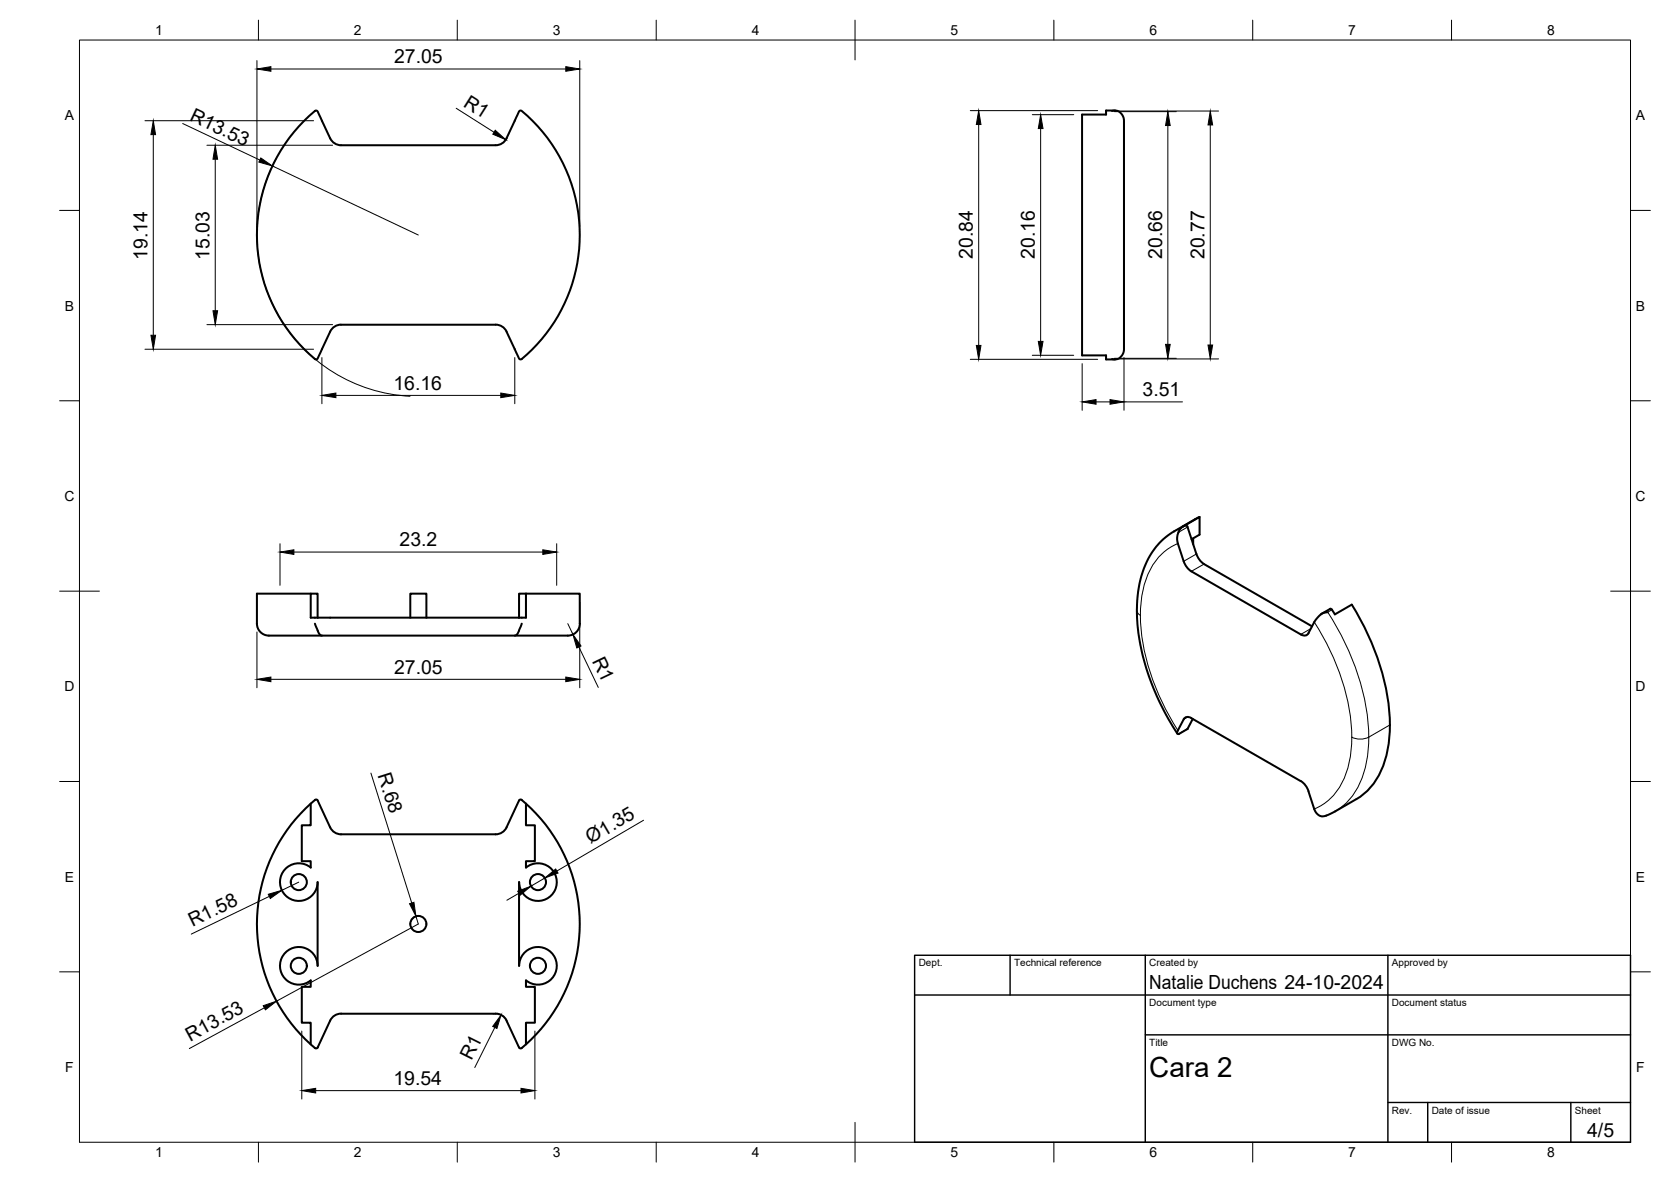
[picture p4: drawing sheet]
<svg xmlns="http://www.w3.org/2000/svg" width="420mm" height="297mm" viewBox="0 0 420 297" stroke-linecap="round" stroke-linejoin="round" font-family="sans-serif">
<!-- layer: Visible -->
<g fill="none" stroke="#000" stroke-width=".51">
<path d="M76.4 30.4l2.9-2.6a.63 .63 0 0 1 .8 .7l2.9 6.3a3 3 0 0 0 2.7 1.7h38.9a2.98 2.98 0 0 0 2.8-1.7l2.6-5.8a1.37 1.37 0 0 1 .9-1.2 40.3 40.3 0 0 1 0 62.5 1 1 0 0 1-.7-1l-2.8-6a2.95 2.95 0 0 0-2.8-1.7h-38.8a3 3 0 0 0-2.8 1.7l-2.7 5.8a1.37 1.37 0 0 1-.8 1.2 40.5 40.5 0 0 1-3.1-59.9zM279.6 27.9a2.32 2.32 0 0 1 3 2.4v57.5a2.32 2.32 0 0 1-3 2.4M280.4 27.8h-2.3v1h-6v60.5h6v1h2.3M297.1 132.7a4 4 0 0 0-.9 3.9l1.6 5 1.4 1.7 27.9 16.1a1.32 1.32 0 0 0 1.9-.3l1.5-2.8a4 4 0 0 1 3.3-2.5M297.4 132.3l.9-.3 .3 .4M297.4 132.4l4.2-2.5v4.5l-2 1.1M298.6 132.4l2.2 6.8M300 135.3v1.5M300.5 130.5l-5.3 3a19.8 19.8 0 0 0-9 15.2 51.1 51.1 0 0 0 6 29.1l3.8 6.5M300.8 139.2l.8 1.5 1.2 1 27.1 15.7M301.6 129.9l-1.1 .6M78.1 149.2h-13.5v7.5a3.4 3.4 0 0 0 4.1 3h73a3.4 3.4 0 0 0 4.1-3v-7.5h-13.6"/>
<path d="M79.2 156.7l.6 1.6a1.76 1.76 0 0 0 1.1 1.4M79.9 155.2v-6h-1.8v6h52.4M103.2 155.2v-6h4v6M131.2 156.7l-.6 1.6a1.76 1.76 0 0 1-1.2 1.4M132.2 149.2h-1.7v6M132.2 149.2v6h-1.7M334.9 153.2l.7 1.2M334.9 153.2l-.4-.2-2.2 1.2M335.6 154.4l4.3-2.4a59.9 59.9 0 0 1 9.6 30.2 22.9 22.9 0 0 1-5.5 16.3 28.5 28.5 0 0 1-8.3 5.4 6.1 6.1 0 0 1-3.5 1.2 2.65 2.65 0 0 1-1.7-1.8l-1.7-5-1.3-1.7-27.9-16.1M298.6 183.2h.1M299.6 180.5a1.32 1.32 0 0 0-2 .3l-1.4 2.8a.47 .47 0 0 0-.3 .5 .47 .47 0 0 0 .5 .4l2.1-1.3M299.9 180.7l-1.3 2.5"/>
<path d="M78.1 202v5.4h-2.2v9h2.2v1.6a4.7 4.7 0 0 0-7.2 1.6 4.7 4.7 0 0 0 3.2 6.7 4.7 4.7 0 0 0 5.8-4.6M79.9 201.2l3.1 6.7a3 3 0 0 0 2.7 1.8h38.9a3 3 0 0 0 2.8-1.8l3.1-6.7M79.9 201.2a.45 .45 0 0 0-.7-.2 40.5 40.5 0 0 0 .2 62.5l.5-.3 3.1-6.7a3 3 0 0 1 2.8-1.8M130.5 201.2l.5-.3a40.5 40.5 0 0 1 0 62.6l-.5-.3-3.1-6.7a2.96 2.96 0 0 0-2.8-1.8M132.2 202v5.4h2.3v9h-2.3l.1 1.6a4.7 4.7 0 0 1 7.2 1.6 4.7 4.7 0 0 1-3.2 6.7 4.7 4.7 0 0 1-5.8-4.6M79.9 221.7v21a4.7 4.7 0 0 0-5.8-4.6 4.7 4.7 0 0 0-3.2 6.7 4.7 4.7 0 0 0 7.2 1.6M130.5 221.7v21M78.1 246.4v1.6h-2.2v9h2.2v5.5M85.7 254.7h38.9M130.5 242.7a4.7 4.7 0 0 1 5.8-4.6 4.7 4.7 0 0 1 3.2 6.7 4.7 4.7 0 0 1-7.2 1.6M132.2 246.4v1.6h2.3v9h-2.3v5.5"/>
<circle cx="75.1" cy="221.7" r="2.02"/>
<circle cx="105.2" cy="232.2" r="2.02"/>
<circle cx="135.3" cy="221.7" r="2.02"/>
<circle cx="75.1" cy="242.7" r="2.02"/>
<circle cx="135.3" cy="242.7" r="2.02"/>
</g>
<!-- layer: Visible Narrow -->
<g fill="none" stroke="#000" stroke-width=".25">
<path d="M296.2 136.6a15 15 0 0 0-8.7 11.4 29.5 29.5 0 0 0-.8 6.6M298.1 132l-2.9 1.5M298.6 132.4l-2.3 1.4M300.8 139.2l-3.2 1.9M285.9 153.4h.1M285.9 153.4a1.49 1.49 0 0 0 .8 1.2M286.7 154.6a55.5 55.5 0 0 0 9.5 29M302.7 141.8l-3.1 1.8M329.6 158l-2.5 1.4M330.5 156.3a56.1 56.1 0 0 1 9.4 28.9M334.9 153.2l-1.1 .6a60.4 60.4 0 0 1 10.4 31.4M298.6 183.2l-2.3 1.3"/>
<path d="M298.7 180.2l-1.1 .6M339.9 185.2l1.1 .5h1.4l1.8-.5M339.9 185.2a21.4 21.4 0 0 1-5.2 15.3 12.7 12.7 0 0 1-4.2 2.8M344.2 185.3a22.9 22.9 0 0 1-5.5 16.3l-3 2.3M349.5 182.2l-5.4 3.1"/>
</g>
<!-- layer: BORDER -->
<g fill="none" stroke="#000" stroke-width=".25">
<path d="M20 10.1h390v276.9h-390zM65 5.1v5M115 5.1v5M165 5.1v5M215 5.1v10M265 5.1v5M315 5.1v5M365 5.1v5M15 52.9h5M410 52.9h5M15 100.7h5M410 100.7h5"/>
<path d="M15 148.6h10M405 148.6h10M15 196.4h5M410 196.4h5M15 244.2h5M410 244.2h5M65 287v5M115 287v5M165 287v5M215 282.1v9.9M265 287v5M315 287v5"/>
<path d="M365 287v5"/>
</g>
<!-- layer: TITLEBLOCK -->
<path d="M230 240.1h180v46.9h-180zM230 250h180M254 240.1v9.9M288 240.1v46.9M349 240.1v46.9M288 260.1h122M349 277.1h61M359 277.1v9.9M395 277.1v9.9" fill="none" stroke="#000" stroke-width=".36"/>
<!-- layer: FD_Dimensions -->
<g fill="none" stroke="#000" stroke-width=".25">
<path d="M64.6 15.2v41.7M68.1 17.3h74.2M145.8 15.2v41.7M36.4 30.3h42.4M38.5 33.8v50.5M45.9 31l19.4 9.2M52 36.5h31.6M69.4 39.8a40.6 40.6 0 0 0 33.7 59.8M114.7 27.2l9.5 6M244 27.8h32M246.1 31.3v55.5M259.6 28.8h10.4"/>
<path d="M261.7 32.3v53.5M280.2 27.9h26.2M280.2 28.1h15.6M293.6 31.5v55M304.3 31.4v55.3M54.1 40v38.1M68.5 41.7l36.7 17.4M36.4 87.8h42.4M52 81.6h31.6M80.9 89.9v11.6M84.5 99.4h41.4M129.4 89.9v11.6"/>
<path d="M244 90.3h32M259.6 89.3h10.4M272.1 91.4v11.7M280.2 90.2h26.2M280.2 90.1h15.6M282.6 89.9v13.2M275.6 101h3.5M282.6 101h14.7M70.4 136.6v10.5M73.9 138.7h62.6M140 136.6v10.5M64.6 158.8v14"/>
<path d="M142.8 156.7l1.3 2.7M145.8 151.3v21.5M68.1 170.7h74.2M145.6 162.6l4.8 10.1M93.3 194.3l10.2 32.6M161.8 206.1l-21.8 12.8M67.7 225.3l-19.6 9.4M75.1 221.7l-4.2 2M104.6 230.3l.6 1.9-35.7 19.4M105.2 230.2a2.02 2.02 0 0 0-2 1.5M130.5 224.5l-3.1 1.7M137 220.6l-3.5 2.1"/>
<path d="M66.5 253.3l-18.9 10.2M75.9 259.1v17.1M123.9 254.8a3 3 0 0 1 3.7 2.2M124.4 258.2l-5 10.1M134.5 259.1v17.1M79.4 274.1h51.6"/>
</g>
<g fill="#000" stroke="#000" stroke-width=".25">
<path d="M64.6 17.3l3.5-.6v1.2zM142.3 16.7l3.5 .6-3.5 .6zM38.5 30.3l.6 3.5h-1.1zM65.6 39.7l2.9 2-3.4-1zM124.5 32.7l2.7 2.4-3.3-1.4zM246.1 27.8l.6 3.5h-1.2zM261.7 28.8l.6 3.5h-1.2zM293.6 28.1l.6 3.4h-1.1zM304.3 27.9l.6 3.5h-1.2zM54.1 36.5l.6 3.5h-1.1zM53.6 78.1h1.1l-.6 3.5zM38 84.3h1.1l-.6 3.5z"/>
<path d="M80.9 99.4l3.6-.6v1.1zM125.9 98.8l3.5 .6-3.5 .5zM245.5 86.8h1.2l-.6 3.5zM261.1 85.8h1.2l-.6 3.5zM293.1 86.5h1.1l-.6 3.6zM303.7 86.7h1.2l-.6 3.5zM272.1 101l3.5-.6v1.2zM279.1 100.4l3.5 .6-3.5 .6zM70.4 138.7l3.5-.5v1.1zM136.5 138.2l3.5 .5-3.5 .6zM64.6 170.7l3.5-.6v1.2zM142.3 170.1l3.5 .6-3.5 .6z"/>
<path d="M144.1 159.4l2 2.9-1.1 .5zM137 220.6l2.7-2.2 .6 1zM67.5 224.7l3.4-1-2.9 2.1zM103 227.1l1.1-.4 .5 3.6zM130.2 224l3.3-1.3-2.7 2.3zM66.2 252.7l3.3-1.1-2.8 2.2zM126 255.1l-1.1 3.4-1-.6zM75.9 274.1l3.5-.6v1.2zM131 273.5l3.5 .6-3.5 .6z"/>
</g>
<text font-size="7" x="289" y="270.6">Cara 2</text>
<g font-size="4.9">
<text x="99.1" y="15.9">27.05</text>
<text x="116.3" y="26.6" transform="rotate(32 116.3 26.6)">R1</text>
<text x="47.5" y="30.1" transform="rotate(25 47.5 30.1)">R13.53</text>
<text x="37.1" y="65.3" transform="rotate(-90 37.1 65.3)">19.14</text>
<text x="52.7" y="65.3" transform="rotate(-90 52.7 65.3)">15.03</text>
<text x="244.6" y="65.1" transform="rotate(-90 244.6 65.1)">20.84</text>
<text x="260.2" y="65.1" transform="rotate(-90 260.2 65.1)">20.16</text>
<text x="292.2" y="65.1" transform="rotate(-90 292.2 65.1)">20.66</text>
<text x="302.9" y="65.1" transform="rotate(-90 302.9 65.1)">20.77</text>
<text x="98.9" y="97.9">16.16</text>
<text x="287.3" y="99.5">3.51</text>
<text x="100.5" y="137.3">23.2</text>
<text x="148.8" y="166.1" transform="rotate(64 148.8 166.1)">R1</text>
<text x="99.1" y="169.3">27.05</text>
<text x="95" y="194.8" transform="rotate(72 95 194.8)">R.68</text>
<text x="148.5" y="212.1" transform="rotate(-30 148.5 212.1)">Ø1.35</text>
<text x="48.4" y="233" transform="rotate(-26 48.4 233)">R1.58</text>
<text x="289" y="248.5">Natalie Duchens 24-10-2024</text>
<text x="47.8" y="261.7" transform="rotate(-29 47.8 261.7)">R13.53</text>
<text x="118.6" y="266.7" transform="rotate(-63 118.6 266.7)">R1</text>
<text x="98.9" y="272.6">19.54</text>
<text x="399.1" y="285.7">4/5</text>
</g>
<g font-size="3.5">
<text x="39" y="8.8">1</text>
<text x="89" y="8.8">2</text>
<text x="139" y="8.8">3</text>
<text x="189" y="8.8">4</text>
<text x="239" y="8.8">5</text>
<text x="289" y="8.8">6</text>
<text x="339" y="8.8">7</text>
<text x="389" y="8.8">8</text>
<text x="16.3" y="30.2">A</text>
<text x="411.3" y="30.2">A</text>
<text x="16.3" y="78">B</text>
<text x="411.3" y="78">B</text>
<text x="16.2" y="125.9">C</text>
<text x="411.2" y="125.9">C</text>
<text x="16.2" y="173.7">D</text>
<text x="411.2" y="173.7">D</text>
<text x="16.3" y="221.6">E</text>
<text x="411.3" y="221.6">E</text>
<text x="16.4" y="269.4">F</text>
<text x="411.4" y="269.4">F</text>
<text x="39" y="290.8">1</text>
<text x="89" y="290.8">2</text>
<text x="139" y="290.8">3</text>
<text x="189" y="290.8">4</text>
<text x="239" y="290.8">5</text>
<text x="289" y="290.8">6</text>
<text x="339" y="290.8">7</text>
<text x="389" y="290.8">8</text>
</g>
<g font-size="2.5">
<text x="231" y="242.9">Dept.</text>
<text x="255" y="242.9">Technical reference</text>
<text x="289" y="242.9">Created by</text>
<text x="350" y="242.9">Approved by</text>
<text x="289" y="252.8">Document type</text>
<text x="350" y="252.8">Document status</text>
<text x="289" y="262.9">Title</text>
<text x="350" y="262.9">DWG No.</text>
<text x="350" y="279.9">Rev.</text>
<text x="360" y="279.9">Date of issue</text>
<text x="396" y="279.9">Sheet</text>
</g>
</svg>
